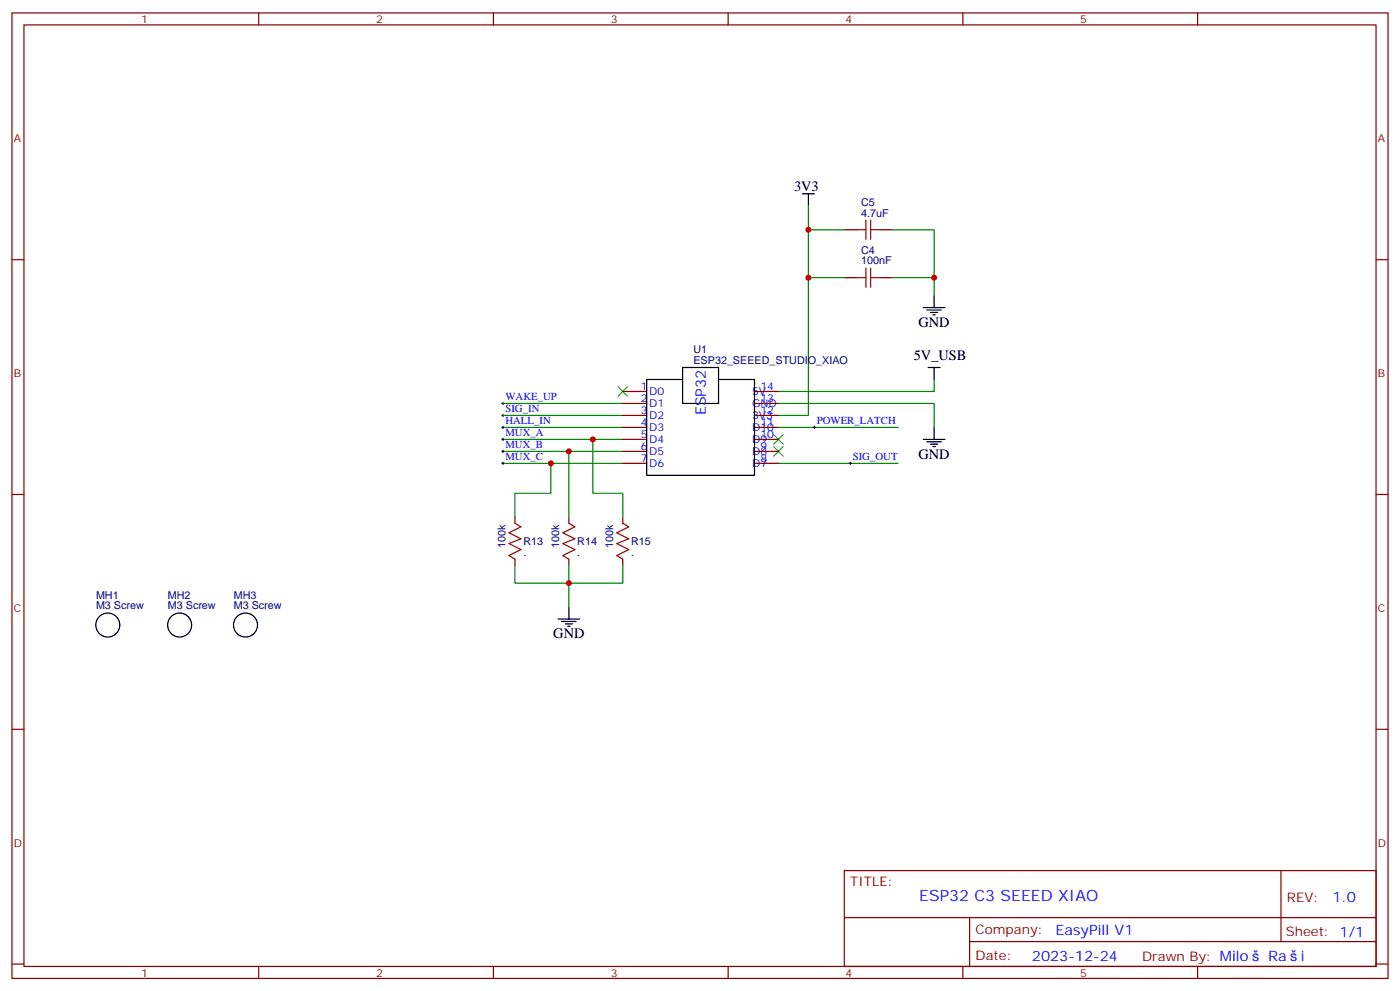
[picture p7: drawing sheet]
<svg xmlns="http://www.w3.org/2000/svg" width="412mm" height="292mm" viewBox="0 0 412 292" stroke-linecap="round" stroke-linejoin="round" font-family="sans-serif">
<g fill="none" stroke="#870000" stroke-width=".35">
<path d="M3.5 3.8h405.4v284.3h-405.4zM7.1 7.3h398.2v277.3h-398.2zM76.2 3.8v3.5M145.3 3.8v3.5M214.5 3.8v3.5M283.6 3.8v3.5M352.8 3.8v3.5M3.5 76.5h3.6M248.7 67.7h3.5M259.3 67.7h3.5M405.3 76.5h3.6M248.7 81.8h3.5"/>
<path d="M259.3 81.8h3.5M183.4 115.3h7.1M183.4 118.8h7.1M222.2 115.3h7.1M222.2 118.8h7.1M183.4 122.3h7.1M183.4 125.9h7.1M183.4 129.4h7.1M183.4 132.9h7.1M183.4 136.5h7.1M222.2 122.3h7.1M222.2 125.9h7.1"/>
<path d="M222.2 129.4h7.1M222.2 132.9h7.1M222.2 136.5h7.1M3.5 145.6h3.6M151.7 152.3v1.8M167.6 152.3v1.8M183.4 152.3v1.8M405.3 145.6h3.6M151.7 164.7v1.7M167.6 164.7v1.7M183.4 164.7v1.7M3.5 214.8h3.6"/>
<path d="M405.3 214.8h3.6M248.7 256.4h156.6v28.2h-156.6zM377.3 256.4v20.9M248.7 270.2h156.5M285.6 277.3h119.6M285.6 270.2v14.2M3.5 283.9h3.6M76.2 284.6v3.5M145.3 284.6v3.5M214.5 284.6v3.5M283.6 284.6v3.5M352.8 284.6v3.5"/>
<path d="M405.3 283.9h3.6"/>
</g>
<path d="M182 113.9l2.9 2.8M184.9 113.9l-2.9 2.8M227.9 131.5l2.8 2.8M227.9 128l2.8 2.8M230.7 131.5l-2.8 2.8M230.7 128l-2.8 2.8" fill="none" stroke="#3c3" stroke-width=".35"/>
<g fill="none" stroke="#000" stroke-width=".35">
<path d="M236.4 57.1h3.5M238.1 57.1v3.5M272 90.6h6.3M273 91.3h4.3M274.1 92h2.1M274.8 92.7h.7M275.2 87.1v3.5M201.1 108.2h10.6v10.6h-10.6zM201.1 111.8h-10.6v28.2h31.7v-28.2h-10.5M273.4 108.2h3.5M275.2 108.2v3.6M272 129.4h6.3"/>
<path d="M273 130.1h4.3M274.1 130.8h2.1M274.8 131.5h.7M275.2 125.9v3.5M167.6 178.8v3.5M164.4 182.3h6.3M165.5 183h4.2M166.5 183.7h2.1M167.2 184.4h.7"/>
<circle cx="31.7" cy="184.1" r="3.5"/>
<circle cx="52.9" cy="184.1" r="3.5"/>
<circle cx="72.3" cy="184.1" r="3.5"/>
</g>
<g fill="none" stroke="#008700" stroke-width=".35">
<path d="M238.1 60.6v61.7h-8.8M238.1 67.7h10.6M262.8 67.7h12.4v14.1M238.1 81.8h10.6M262.8 81.8h12.4v5.3M148.2 118.8h35.2M229.3 118.8h45.9v7.1M275.2 111.8v3.5h-45.9M148.2 122.3h35.2M148.2 136.5h35.2M148.2 125.9h35.2M148.2 129.4h35.2"/>
<path d="M148.2 132.9h35.2M162.3 136.5v8.8h-10.6v7M167.6 132.9v19.4M174.6 129.4v15.9h8.8v7M229.3 136.5h35.3M229.3 125.9h35.3M151.7 166.4v5.3h31.7v-5.3M167.6 166.4v12.4"/>
</g>
<g fill="none" stroke="#000" stroke-width=".29">
<path d="M147.8 118.8h.7M148.2 118.5v.7M147.8 122.3h.7M147.8 136.5h.7M147.8 125.9h.7M147.8 129.4h.7M147.8 132.9h.7M148.2 122v.7M148.2 125.5v.7M148.2 129v.8M148.2 132.6v.7M148.2 136.1v.7"/>
<path d="M239.5 125.9h.7M239.9 125.5v.7M250.1 136.5h.7M250.5 136.1v.7"/>
</g>
<path d="M252.2 67.7h2.9M255.1 64.8v5.7M255.1 79v5.6M256.5 64.8v5.7M256.5 79v5.6M256.5 67.7h2.8M252.2 81.8h2.9M256.5 81.8h2.8M151.7 154.1l1.8 1.1-3.6 1.7 3.6 1.8-3.6 1.4 3.6 1.8-3.6 1.7 1.8 1.1M167.6 154.1l1.7 1.1-3.5 1.7 3.5 1.8-3.5 1.4 3.5 1.8-3.5 1.7 1.8 1.1M183.4 154.1l1.8 1.1-3.5 1.7 3.5 1.8-3.5 1.4 3.5 1.8-3.5 1.7 1.7 1.1" fill="none" stroke="#a10000" stroke-width=".35"/>
<g fill="#c00">
<circle cx="162.3" cy="136.5" r=".88"/>
<circle cx="167.6" cy="132.9" r=".88"/>
<circle cx="174.6" cy="129.4" r=".88"/>
<circle cx="167.6" cy="171.7" r=".88"/>
<circle cx="238.1" cy="81.8" r=".88"/>
<circle cx="238.1" cy="67.7" r=".88"/>
<circle cx="275.2" cy="81.8" r=".88"/>
</g>
<text font-size="4.6" fill="#00f" x="270.8" y="265.4">ESP32 C3 SEEED XIAO</text>
<g font-size="4.2">
<text x="233.9" y="56.4">3V3</text>
<text x="270.6" y="96.2">GND</text>
<text x="269.2" y="106.1">5V_USB</text>
<text x="270.6" y="135">GND</text>
<text x="163" y="188">GND</text>
</g>
<g font-size="4.2" fill="#00f">
<text x="208" y="122.3" transform="rotate(-90 208 122.3)">ESP32</text>
<text x="392.5" y="265.7">1.0</text>
<text x="310.9" y="275.2">EasyPill V1</text>
<text x="304" y="283">2023-12-24</text>
<text x="373.5" y="282.9">Ra</text>
<text x="383.2" y="282.9">i</text>
</g>
<g font-size="3.9" fill="#800">
<text x="250.5" y="261">TITLE:</text>
<text x="379.1" y="265.7">REV:</text>
<text x="287.4" y="275.2">Company:</text>
<text x="378.7" y="275.8">Sheet: 1/1</text>
<text x="287.4" y="282.9">Date:</text>
<text x="336.4" y="282.9">Drawn By: Milo</text>
</g>
<g font-size="3.2" fill="#800">
<text x="41.6" y="6.8">1</text>
<text x="110.8" y="6.8">2</text>
<text x="179.9" y="6.8">3</text>
<text x="249.1" y="6.8">4</text>
<text x="318.2" y="6.8">5</text>
<text x="4.1" y="41.9">A</text>
<text x="405.9" y="41.9">A</text>
<text x="4.1" y="111.1">B</text>
<text x="405.9" y="111.1">B</text>
<text x="4.1" y="180.2">C</text>
<text x="405.9" y="180.2">C</text>
<text x="4.1" y="249.3">D</text>
<text x="405.9" y="249.3">D</text>
<text x="41.6" y="287.6">1</text>
<text x="110.8" y="287.6">2</text>
<text x="179.9" y="287.6">3</text>
<text x="249.1" y="287.6">4</text>
<text x="318.2" y="287.6">5</text>
</g>
<g font-size="3.2" fill="#000080">
<text x="253.7" y="63.8">4.7uF</text>
<text x="253.7" y="60.6">C5</text>
<text x="253.7" y="77.9">100nF</text>
<text x="253.7" y="74.8">C4</text>
<text x="204.3" y="107.2">ESP32_SEEED_STUDIO_XIAO</text>
<text x="204.3" y="104">U1</text>
<text x="148.9" y="161.5" transform="rotate(-90 148.9 161.5)">100k</text>
<text x="154.2" y="160.6">R13</text>
<text x="164.7" y="161.5" transform="rotate(-90 164.7 161.5)">100k</text>
<text x="170" y="160.6">R14</text>
<text x="180.6" y="161.5" transform="rotate(-90 180.6 161.5)">100k</text>
<text x="185.9" y="160.6">R15</text>
<text x="154.2" y="163.7">.</text>
<text x="170" y="163.7">.</text>
<text x="185.9" y="163.7">.</text>
<text x="28.3" y="179.5">M3 Screw</text>
<text x="28.3" y="176.3">MH1</text>
<text x="49.4" y="179.5">M3 Screw</text>
<text x="49.4" y="176.3">MH2</text>
<text x="68.8" y="179.5">M3 Screw</text>
<text x="68.8" y="176.3">MH3</text>
</g>
<g font-size="3.2" fill="#00f">
<text x="148.9" y="117.9">WAKE_UP</text>
<text x="188.7" y="114.9">1</text>
<text x="188.7" y="118.5">2</text>
<text x="191.2" y="116.3">D0</text>
<text x="191.2" y="119.9">D1</text>
<text x="221.5" y="119.9">GND</text>
<text x="221.5" y="116.3">5V</text>
<text x="224" y="118.5">13</text>
<text x="224" y="114.9">14</text>
<text x="148.9" y="121.5">SIG_IN</text>
<text x="148.9" y="125">HALL_IN</text>
<text x="188.7" y="122">3</text>
<text x="188.7" y="125.5">4</text>
<text x="191.2" y="123.4">D2</text>
<text x="221.5" y="123.4">3V3</text>
<text x="224" y="125.5">11</text>
<text x="224" y="122">12</text>
<text x="240.6" y="125">POWER_LATCH</text>
<text x="148.9" y="128.5">MUX_A</text>
<text x="188.7" y="129">5</text>
<text x="191.2" y="126.9">D3</text>
<text x="191.2" y="130.5">D4</text>
<text x="221.5" y="130.5">D9</text>
<text x="221.5" y="126.9">D10</text>
<text x="224" y="129">10</text>
<text x="148.9" y="132">MUX_B</text>
<text x="148.9" y="135.6">MUX_C</text>
<text x="188.7" y="132.6">6</text>
<text x="188.7" y="136.1">7</text>
<text x="191.2" y="134">D5</text>
<text x="191.2" y="137.5">D6</text>
<text x="221.5" y="137.5">D7</text>
<text x="221.5" y="134">D8</text>
<text x="224" y="136.1">8</text>
<text x="224" y="132.6">9</text>
<text x="251.2" y="135.6">SIG_OUT</text>
</g>
</svg>
